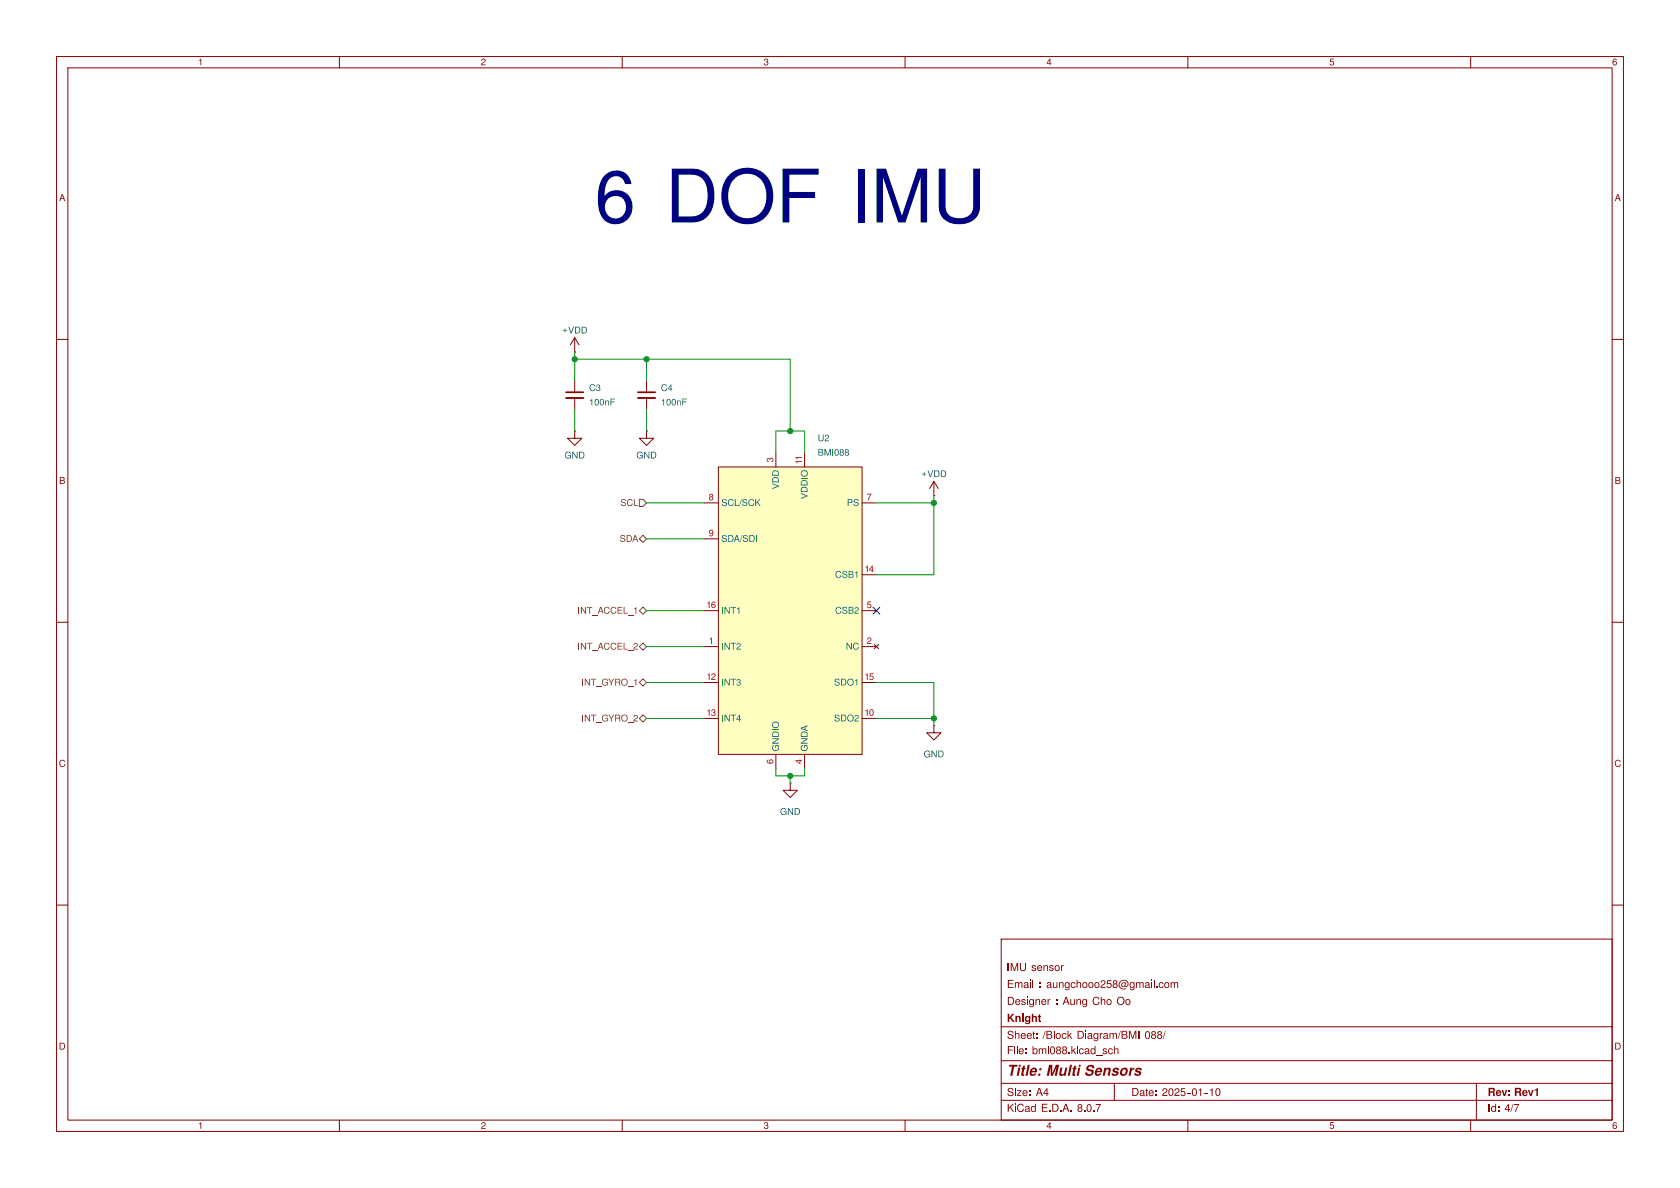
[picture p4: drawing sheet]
(kicad_sch
 (version 20231120)
 (generator "eeschema")
 (generator_version "8.0")
 (paper "A4")
 (title_block
  (title "Multi Sensors")
  (date "2025-01-10")
  (rev "Rev1")
  (company "Knight")
  (comment 1 "Designer : Aung Cho Oo")
  (comment 2 "Email : aungchooo258@gmail.com")
  (comment 3 "IMU sensor"))
 (lib_symbols
  (symbol "13dof_imu:BMI088" (exclude_from_sim no) (in_bom yes) (on_board yes)
   (property "Reference" "U" (at 0 0 0) (effects (font (size 1.27 1.27))))
   (property "Value" "BMI088" (at 0 0 0) (effects (font (size 1.27 1.27))))
   (property "Footprint" "Project:BMI088" (at 0 0 0) (effects (font (size 1.27 1.27)) (hide yes)))
   (property "Datasheet" "" (at 0 0 0) (effects (font (size 1.27 1.27)) (hide yes)))
   (property "Description" "" (at 0 0 0) (effects (font (size 1.27 1.27)) (hide yes)))
   (symbol "BMI088_1_0"
    (pin power_in line (at 2.54 27.94 270) (length 2.54) (name "VDDIO" (effects (font (size 1.27 1.27)))) (number "11" (effects (font (size 1.27 1.27)))))
    (pin no_connect line (at 15.24 -6.35 180) (length 2.54) (name "NC" (effects (font (size 1.27 1.27)))) (number "2" (effects (font (size 1.27 1.27)))))
    (pin power_in line (at 2.54 -27.94 90) (length 2.54) (name "GNDA" (effects (font (size 1.27 1.27)))) (number "4" (effects (font (size 1.27 1.27)))))
    (pin power_in line (at -2.54 -27.94 90) (length 2.54) (name "GNDIO" (effects (font (size 1.27 1.27)))) (number "6" (effects (font (size 1.27 1.27)))))
    (pin input line (at 15.24 19.05 180) (length 2.54) (name "PS" (effects (font (size 1.27 1.27)))) (number "7" (effects (font (size 1.27 1.27))))))
   (symbol "BMI088_1_1"
    (rectangle (start -12.7 25.4) (end 12.7 -25.4) (stroke (width 0) (type default)) (fill (type background)))
    (pin bidirectional line (at -15.24 -6.35 0) (length 2.54) (name "INT2" (effects (font (size 1.27 1.27)))) (number "1" (effects (font (size 1.27 1.27)))))
    (pin passive line (at 15.24 -19.05 180) (length 2.54) (name "SDO2" (effects (font (size 1.27 1.27)))) (number "10" (effects (font (size 1.27 1.27)))))
    (pin bidirectional line (at -15.24 -12.7 0) (length 2.54) (name "INT3" (effects (font (size 1.27 1.27)))) (number "12" (effects (font (size 1.27 1.27)))))
    (pin bidirectional line (at -15.24 -19.05 0) (length 2.54) (name "INT4" (effects (font (size 1.27 1.27)))) (number "13" (effects (font (size 1.27 1.27)))))
    (pin input line (at 15.24 6.35 180) (length 2.54) (name "CSB1" (effects (font (size 1.27 1.27)))) (number "14" (effects (font (size 1.27 1.27)))))
    (pin passive line (at 15.24 -12.7 180) (length 2.54) (name "SDO1" (effects (font (size 1.27 1.27)))) (number "15" (effects (font (size 1.27 1.27)))))
    (pin bidirectional line (at -15.24 0 0) (length 2.54) (name "INT1" (effects (font (size 1.27 1.27)))) (number "16" (effects (font (size 1.27 1.27)))))
    (pin power_in line (at -2.54 27.94 270) (length 2.54) (name "VDD" (effects (font (size 1.27 1.27)))) (number "3" (effects (font (size 1.27 1.27)))))
    (pin input line (at 15.24 0 180) (length 2.54) (name "CSB2" (effects (font (size 1.27 1.27)))) (number "5" (effects (font (size 1.27 1.27)))))
    (pin input line (at -15.24 19.05 0) (length 2.54) (name "SCL/SCK" (effects (font (size 1.27 1.27)))) (number "8" (effects (font (size 1.27 1.27)))))
    (pin bidirectional line (at -15.24 12.7 0) (length 2.54) (name "SDA/SDI" (effects (font (size 1.27 1.27)))) (number "9" (effects (font (size 1.27 1.27)))))))
  (symbol "Common:+VDD"
   (power)
   (pin_numbers hide)
   (pin_names
    (offset 0) hide) (exclude_from_sim no) (in_bom yes) (on_board yes)
   (property "Reference" "#PWR" (at 0 -3.81 0) (effects (font (size 1.27 1.27)) (hide yes)))
   (property "Value" "+VDD" (at 0 3.556 0) (effects (font (size 1.27 1.27))))
   (property "Footprint" "" (at 0 0 0) (effects (font (size 1.27 1.27)) (hide yes)))
   (property "Datasheet" "" (at 0 0 0) (effects (font (size 1.27 1.27)) (hide yes)))
   (property "Description" "Power symbol creates a global label with name \"VDD\"" (at 0 0 0) (effects (font (size 1.27 1.27)) (hide yes)))
   (symbol "+VDD_0_1"
    (polyline (pts (xy -0.762 1.27) (xy 0 2.54)) (stroke (width 0) (type default)) (fill (type none)))
    (polyline (pts (xy 0 0) (xy 0 2.54)) (stroke (width 0) (type default)) (fill (type none)))
    (polyline (pts (xy 0 2.54) (xy 0.762 1.27)) (stroke (width 0) (type default)) (fill (type none))))
   (symbol "+VDD_1_1"
    (pin power_in line (at 0 0 90) (length 0) (name "~" (effects (font (size 1.27 1.27)))) (number "1" (effects (font (size 1.27 1.27)))))))
  (symbol "Device:C_Small"
   (pin_numbers hide)
   (pin_names
    (offset 0.254) hide) (exclude_from_sim no) (in_bom yes) (on_board yes)
   (property "Reference" "C" (at 0.254 1.778 0) (effects (font (size 1.27 1.27)) (justify left)))
   (property "Value" "C_Small" (at 0.254 -2.032 0) (effects (font (size 1.27 1.27)) (justify left)))
   (property "Footprint" "" (at 0 0 0) (effects (font (size 1.27 1.27)) (hide yes)))
   (property "Datasheet" "~" (at 0 0 0) (effects (font (size 1.27 1.27)) (hide yes)))
   (property "Description" "Unpolarized capacitor, small symbol" (at 0 0 0) (effects (font (size 1.27 1.27)) (hide yes)))
   (symbol "C_Small_0_1"
    (polyline (pts (xy -1.524 -0.508) (xy 1.524 -0.508)) (stroke (width 0.3302) (type default)) (fill (type none)))
    (polyline (pts (xy -1.524 0.508) (xy 1.524 0.508)) (stroke (width 0.3048) (type default)) (fill (type none))))
   (symbol "C_Small_1_1"
    (pin passive line (at 0 2.54 270) (length 2.032) (name "~" (effects (font (size 1.27 1.27)))) (number "1" (effects (font (size 1.27 1.27)))))
    (pin passive line (at 0 -2.54 90) (length 2.032) (name "~" (effects (font (size 1.27 1.27)))) (number "2" (effects (font (size 1.27 1.27)))))))
  (symbol "power:GND"
   (power)
   (pin_numbers hide)
   (pin_names
    (offset 0) hide) (exclude_from_sim no) (in_bom yes) (on_board yes)
   (property "Reference" "#PWR" (at 0 -6.35 0) (effects (font (size 1.27 1.27)) (hide yes)))
   (property "Value" "GND" (at 0 -3.81 0) (effects (font (size 1.27 1.27))))
   (property "Footprint" "" (at 0 0 0) (effects (font (size 1.27 1.27)) (hide yes)))
   (property "Datasheet" "" (at 0 0 0) (effects (font (size 1.27 1.27)) (hide yes)))
   (property "Description" "Power symbol creates a global label with name \"GND\" , ground" (at 0 0 0) (effects (font (size 1.27 1.27)) (hide yes)))
   (symbol "GND_0_1"
    (polyline (pts (xy 0 0) (xy 0 -1.27) (xy 1.27 -1.27) (xy 0 -2.54) (xy -1.27 -1.27) (xy 0 -1.27)) (stroke (width 0) (type default)) (fill (type none))))
   (symbol "GND_1_1"
    (pin power_in line (at 0 0 270) (length 0) (name "~" (effects (font (size 1.27 1.27)))) (number "1" (effects (font (size 1.27 1.27))))))))
 (junction
  (at 139.7 76.2)
  (diameter 0)
  (color 0 0 0 0))
 (junction
  (at 165.1 127)
  (diameter 0)
  (color 0 0 0 0))
 (junction
  (at 114.3 63.5)
  (diameter 0)
  (color 0 0 0 0))
 (junction
  (at 101.6 63.5)
  (diameter 0)
  (color 0 0 0 0))
 (junction
  (at 139.7 137.16)
  (diameter 0)
  (color 0 0 0 0))
 (junction
  (at 165.1 88.9)
  (diameter 0)
  (color 0 0 0 0))
 (no_connect
  (at 154.94 107.95))
 (wire
  (pts (xy 101.6 62.23) (xy 101.6 63.5))
  (stroke (width 0) (type default)))
 (wire
  (pts (xy 142.24 135.89) (xy 142.24 137.16))
  (stroke (width 0) (type default)))
 (wire
  (pts (xy 114.3 63.5) (xy 139.7 63.5))
  (stroke (width 0) (type default)))
 (wire
  (pts (xy 114.3 120.65) (xy 124.46 120.65))
  (stroke (width 0) (type default)))
 (wire
  (pts (xy 165.1 88.9) (xy 165.1 101.6))
  (stroke (width 0) (type default)))
 (wire
  (pts (xy 139.7 137.16) (xy 139.7 138.43))
  (stroke (width 0) (type default)))
 (wire
  (pts (xy 165.1 88.9) (xy 154.94 88.9))
  (stroke (width 0) (type default)))
 (wire
  (pts (xy 137.16 76.2) (xy 139.7 76.2))
  (stroke (width 0) (type default)))
 (wire
  (pts (xy 114.3 107.95) (xy 124.46 107.95))
  (stroke (width 0) (type default)))
 (wire
  (pts (xy 114.3 127) (xy 124.46 127))
  (stroke (width 0) (type default)))
 (wire
  (pts (xy 165.1 127) (xy 165.1 128.27))
  (stroke (width 0) (type default)))
 (wire
  (pts (xy 139.7 76.2) (xy 142.24 76.2))
  (stroke (width 0) (type default)))
 (wire
  (pts (xy 137.16 80.01) (xy 137.16 76.2))
  (stroke (width 0) (type default)))
 (wire
  (pts (xy 165.1 87.63) (xy 165.1 88.9))
  (stroke (width 0) (type default)))
 (wire
  (pts (xy 114.3 88.9) (xy 124.46 88.9))
  (stroke (width 0) (type default)))
 (wire
  (pts (xy 142.24 76.2) (xy 142.24 80.01))
  (stroke (width 0) (type default)))
 (wire
  (pts (xy 137.16 135.89) (xy 137.16 137.16))
  (stroke (width 0) (type default)))
 (wire
  (pts (xy 114.3 114.3) (xy 124.46 114.3))
  (stroke (width 0) (type default)))
 (wire
  (pts (xy 114.3 95.25) (xy 124.46 95.25))
  (stroke (width 0) (type default)))
 (wire
  (pts (xy 154.94 101.6) (xy 165.1 101.6))
  (stroke (width 0) (type default)))
 (wire
  (pts (xy 139.7 63.5) (xy 139.7 76.2))
  (stroke (width 0) (type default)))
 (wire
  (pts (xy 101.6 63.5) (xy 114.3 63.5))
  (stroke (width 0) (type default)))
 (wire
  (pts (xy 114.3 72.39) (xy 114.3 76.2))
  (stroke (width 0) (type default)))
 (wire
  (pts (xy 142.24 137.16) (xy 139.7 137.16))
  (stroke (width 0) (type default)))
 (wire
  (pts (xy 165.1 120.65) (xy 165.1 127))
  (stroke (width 0) (type default)))
 (wire
  (pts (xy 114.3 63.5) (xy 114.3 67.31))
  (stroke (width 0) (type default)))
 (wire
  (pts (xy 154.94 120.65) (xy 165.1 120.65))
  (stroke (width 0) (type default)))
 (wire
  (pts (xy 101.6 63.5) (xy 101.6 67.31))
  (stroke (width 0) (type default)))
 (wire
  (pts (xy 137.16 137.16) (xy 139.7 137.16))
  (stroke (width 0) (type default)))
 (wire
  (pts (xy 154.94 127) (xy 165.1 127))
  (stroke (width 0) (type default)))
 (wire
  (pts (xy 101.6 72.39) (xy 101.6 76.2))
  (stroke (width 0) (type default)))
 (text "6 DOF IMU"
  (exclude_from_sim no)
  (at 139.7 37.592 0)
  (effects (font
    (face "Nachlieli CLM") (size 10.16 10.16) (color 0 0 132 1))))
 (hierarchical_label "SCL"
  (shape input)
  (at 114.3 88.9 180)
  (fields_autoplaced yes)
  (effects (font (size 1.27 1.27)) (justify right)))
 (hierarchical_label "SDA"
  (shape bidirectional)
  (at 114.3 95.25 180)
  (fields_autoplaced yes)
  (effects (font (size 1.27 1.27)) (justify right)))
 (hierarchical_label "INT_ACCEL_1"
  (shape bidirectional)
  (at 114.3 107.95 180)
  (fields_autoplaced yes)
  (effects (font (size 1.27 1.27)) (justify right)))
 (hierarchical_label "INT_ACCEL_2"
  (shape bidirectional)
  (at 114.3 114.3 180)
  (fields_autoplaced yes)
  (effects (font (size 1.27 1.27)) (justify right)))
 (hierarchical_label "INT_GYRO_2"
  (shape bidirectional)
  (at 114.3 127 180)
  (fields_autoplaced yes)
  (effects (font (size 1.27 1.27)) (justify right)))
 (hierarchical_label "INT_GYRO_1"
  (shape bidirectional)
  (at 114.3 120.65 180)
  (fields_autoplaced yes)
  (effects (font (size 1.27 1.27)) (justify right)))
 (symbol
  (lib_id "power:GND")
  (at 139.7 138.43 0)
  (unit 1)
  (exclude_from_sim no)
  (in_bom yes)
  (on_board yes)
  (dnp no)
  (fields_autoplaced yes)
  (property "Reference" "#PWR021" (at 139.7 144.78 0) (effects (font (size 1.27 1.27)) (hide yes)))
  (property "Value" "GND" (at 139.7 143.51 0) (effects (font (size 1.27 1.27))))
  (property "Footprint" "" (at 139.7 138.43 0) (effects (font (size 1.27 1.27)) (hide yes)))
  (property "Datasheet" "" (at 139.7 138.43 0) (effects (font (size 1.27 1.27)) (hide yes)))
  (property "Description" "Power symbol creates a global label with name \"GND\" , ground" (at 139.7 138.43 0) (effects (font (size 1.27 1.27)) (hide yes)))
  (pin "1"))
 (symbol
  (lib_id "power:GND")
  (at 165.1 128.27 0)
  (unit 1)
  (exclude_from_sim no)
  (in_bom yes)
  (on_board yes)
  (dnp no)
  (fields_autoplaced yes)
  (property "Reference" "#PWR023" (at 165.1 134.62 0) (effects (font (size 1.27 1.27)) (hide yes)))
  (property "Value" "GND" (at 165.1 133.35 0) (effects (font (size 1.27 1.27))))
  (property "Footprint" "" (at 165.1 128.27 0) (effects (font (size 1.27 1.27)) (hide yes)))
  (property "Datasheet" "" (at 165.1 128.27 0) (effects (font (size 1.27 1.27)) (hide yes)))
  (property "Description" "Power symbol creates a global label with name \"GND\" , ground" (at 165.1 128.27 0) (effects (font (size 1.27 1.27)) (hide yes)))
  (pin "1"))
 (symbol
  (lib_id "Device:C_Small")
  (at 114.3 69.85 0)
  (unit 1)
  (exclude_from_sim no)
  (in_bom yes)
  (on_board yes)
  (dnp no)
  (fields_autoplaced yes)
  (property "Reference" "C4" (at 116.84 68.5863 0) (effects (font (size 1.27 1.27)) (justify left)))
  (property "Value" "100nF" (at 116.84 71.1263 0) (effects (font (size 1.27 1.27)) (justify left)))
  (property "Footprint" "common:C_0402_1005Metric" (at 114.3 69.85 0) (effects (font (size 1.27 1.27)) (hide yes)))
  (property "Datasheet" "~" (at 114.3 69.85 0) (effects (font (size 1.27 1.27)) (hide yes)))
  (property "Description" "Unpolarized capacitor, small symbol" (at 114.3 69.85 0) (effects (font (size 1.27 1.27)) (hide yes)))
  (pin "1")
  (pin "2"))
 (symbol
  (lib_id "Common:+VDD")
  (at 101.6 62.23 0)
  (unit 1)
  (exclude_from_sim no)
  (in_bom yes)
  (on_board yes)
  (dnp no)
  (property "Reference" "#PWR018" (at 101.6 66.04 0) (effects (font (size 1.27 1.27)) (hide yes)))
  (property "Value" "+VDD" (at 101.6 58.42 0) (effects (font (size 1.27 1.27))))
  (property "Footprint" "" (at 101.6 62.23 0) (effects (font (size 1.27 1.27)) (hide yes)))
  (property "Datasheet" "" (at 101.6 62.23 0) (effects (font (size 1.27 1.27)) (hide yes)))
  (property "Description" "Power symbol creates a global label with name \"VDD\"" (at 101.6 62.23 0) (effects (font (size 1.27 1.27)) (hide yes)))
  (pin "1"))
 (symbol
  (lib_id "power:GND")
  (at 114.3 76.2 0)
  (unit 1)
  (exclude_from_sim no)
  (in_bom yes)
  (on_board yes)
  (dnp no)
  (property "Reference" "#PWR020" (at 114.3 82.55 0) (effects (font (size 1.27 1.27)) (hide yes)))
  (property "Value" "GND" (at 114.3 80.518 0) (effects (font (size 1.27 1.27))))
  (property "Footprint" "" (at 114.3 76.2 0) (effects (font (size 1.27 1.27)) (hide yes)))
  (property "Datasheet" "" (at 114.3 76.2 0) (effects (font (size 1.27 1.27)) (hide yes)))
  (property "Description" "Power symbol creates a global label with name \"GND\" , ground" (at 114.3 76.2 0) (effects (font (size 1.27 1.27)) (hide yes)))
  (pin "1"))
 (symbol
  (lib_id "Device:C_Small")
  (at 101.6 69.85 0)
  (unit 1)
  (exclude_from_sim no)
  (in_bom yes)
  (on_board yes)
  (dnp no)
  (fields_autoplaced yes)
  (property "Reference" "C3" (at 104.14 68.5863 0) (effects (font (size 1.27 1.27)) (justify left)))
  (property "Value" "100nF" (at 104.14 71.1263 0) (effects (font (size 1.27 1.27)) (justify left)))
  (property "Footprint" "common:C_0402_1005Metric" (at 101.6 69.85 0) (effects (font (size 1.27 1.27)) (hide yes)))
  (property "Datasheet" "~" (at 101.6 69.85 0) (effects (font (size 1.27 1.27)) (hide yes)))
  (property "Description" "Unpolarized capacitor, small symbol" (at 101.6 69.85 0) (effects (font (size 1.27 1.27)) (hide yes)))
  (pin "1")
  (pin "2"))
 (symbol
  (lib_id "Common:+VDD")
  (at 165.1 87.63 0)
  (unit 1)
  (exclude_from_sim no)
  (in_bom yes)
  (on_board yes)
  (dnp no)
  (property "Reference" "#PWR022" (at 165.1 91.44 0) (effects (font (size 1.27 1.27)) (hide yes)))
  (property "Value" "+VDD" (at 165.1 83.82 0) (effects (font (size 1.27 1.27))))
  (property "Footprint" "" (at 165.1 87.63 0) (effects (font (size 1.27 1.27)) (hide yes)))
  (property "Datasheet" "" (at 165.1 87.63 0) (effects (font (size 1.27 1.27)) (hide yes)))
  (property "Description" "Power symbol creates a global label with name \"VDD\"" (at 165.1 87.63 0) (effects (font (size 1.27 1.27)) (hide yes)))
  (pin "1"))
 (symbol
  (lib_id "13dof_imu:BMI088")
  (at 139.7 107.95 0)
  (unit 1)
  (exclude_from_sim no)
  (in_bom yes)
  (on_board yes)
  (dnp no)
  (fields_autoplaced yes)
  (property "Reference" "U2" (at 144.5535 77.47 0) (effects (font (size 1.27 1.27)) (justify left)))
  (property "Value" "BMI088" (at 144.5535 80.01 0) (effects (font (size 1.27 1.27)) (justify left)))
  (property "Footprint" "Project:BMI088" (at 139.7 107.95 0) (effects (font (size 1.27 1.27)) (hide yes)))
  (property "Datasheet" "" (at 139.7 107.95 0) (effects (font (size 1.27 1.27)) (hide yes)))
  (property "Description" "" (at 139.7 107.95 0) (effects (font (size 1.27 1.27)) (hide yes)))
  (pin "10")
  (pin "15")
  (pin "7")
  (pin "9")
  (pin "13")
  (pin "16")
  (pin "6")
  (pin "3")
  (pin "8")
  (pin "14")
  (pin "1")
  (pin "5")
  (pin "2")
  (pin "12")
  (pin "4")
  (pin "11"))
 (symbol
  (lib_id "power:GND")
  (at 101.6 76.2 0)
  (unit 1)
  (exclude_from_sim no)
  (in_bom yes)
  (on_board yes)
  (dnp no)
  (property "Reference" "#PWR019" (at 101.6 82.55 0) (effects (font (size 1.27 1.27)) (hide yes)))
  (property "Value" "GND" (at 101.6 80.518 0) (effects (font (size 1.27 1.27))))
  (property "Footprint" "" (at 101.6 76.2 0) (effects (font (size 1.27 1.27)) (hide yes)))
  (property "Datasheet" "" (at 101.6 76.2 0) (effects (font (size 1.27 1.27)) (hide yes)))
  (property "Description" "Power symbol creates a global label with name \"GND\" , ground" (at 101.6 76.2 0) (effects (font (size 1.27 1.27)) (hide yes)))
  (pin "1")))
